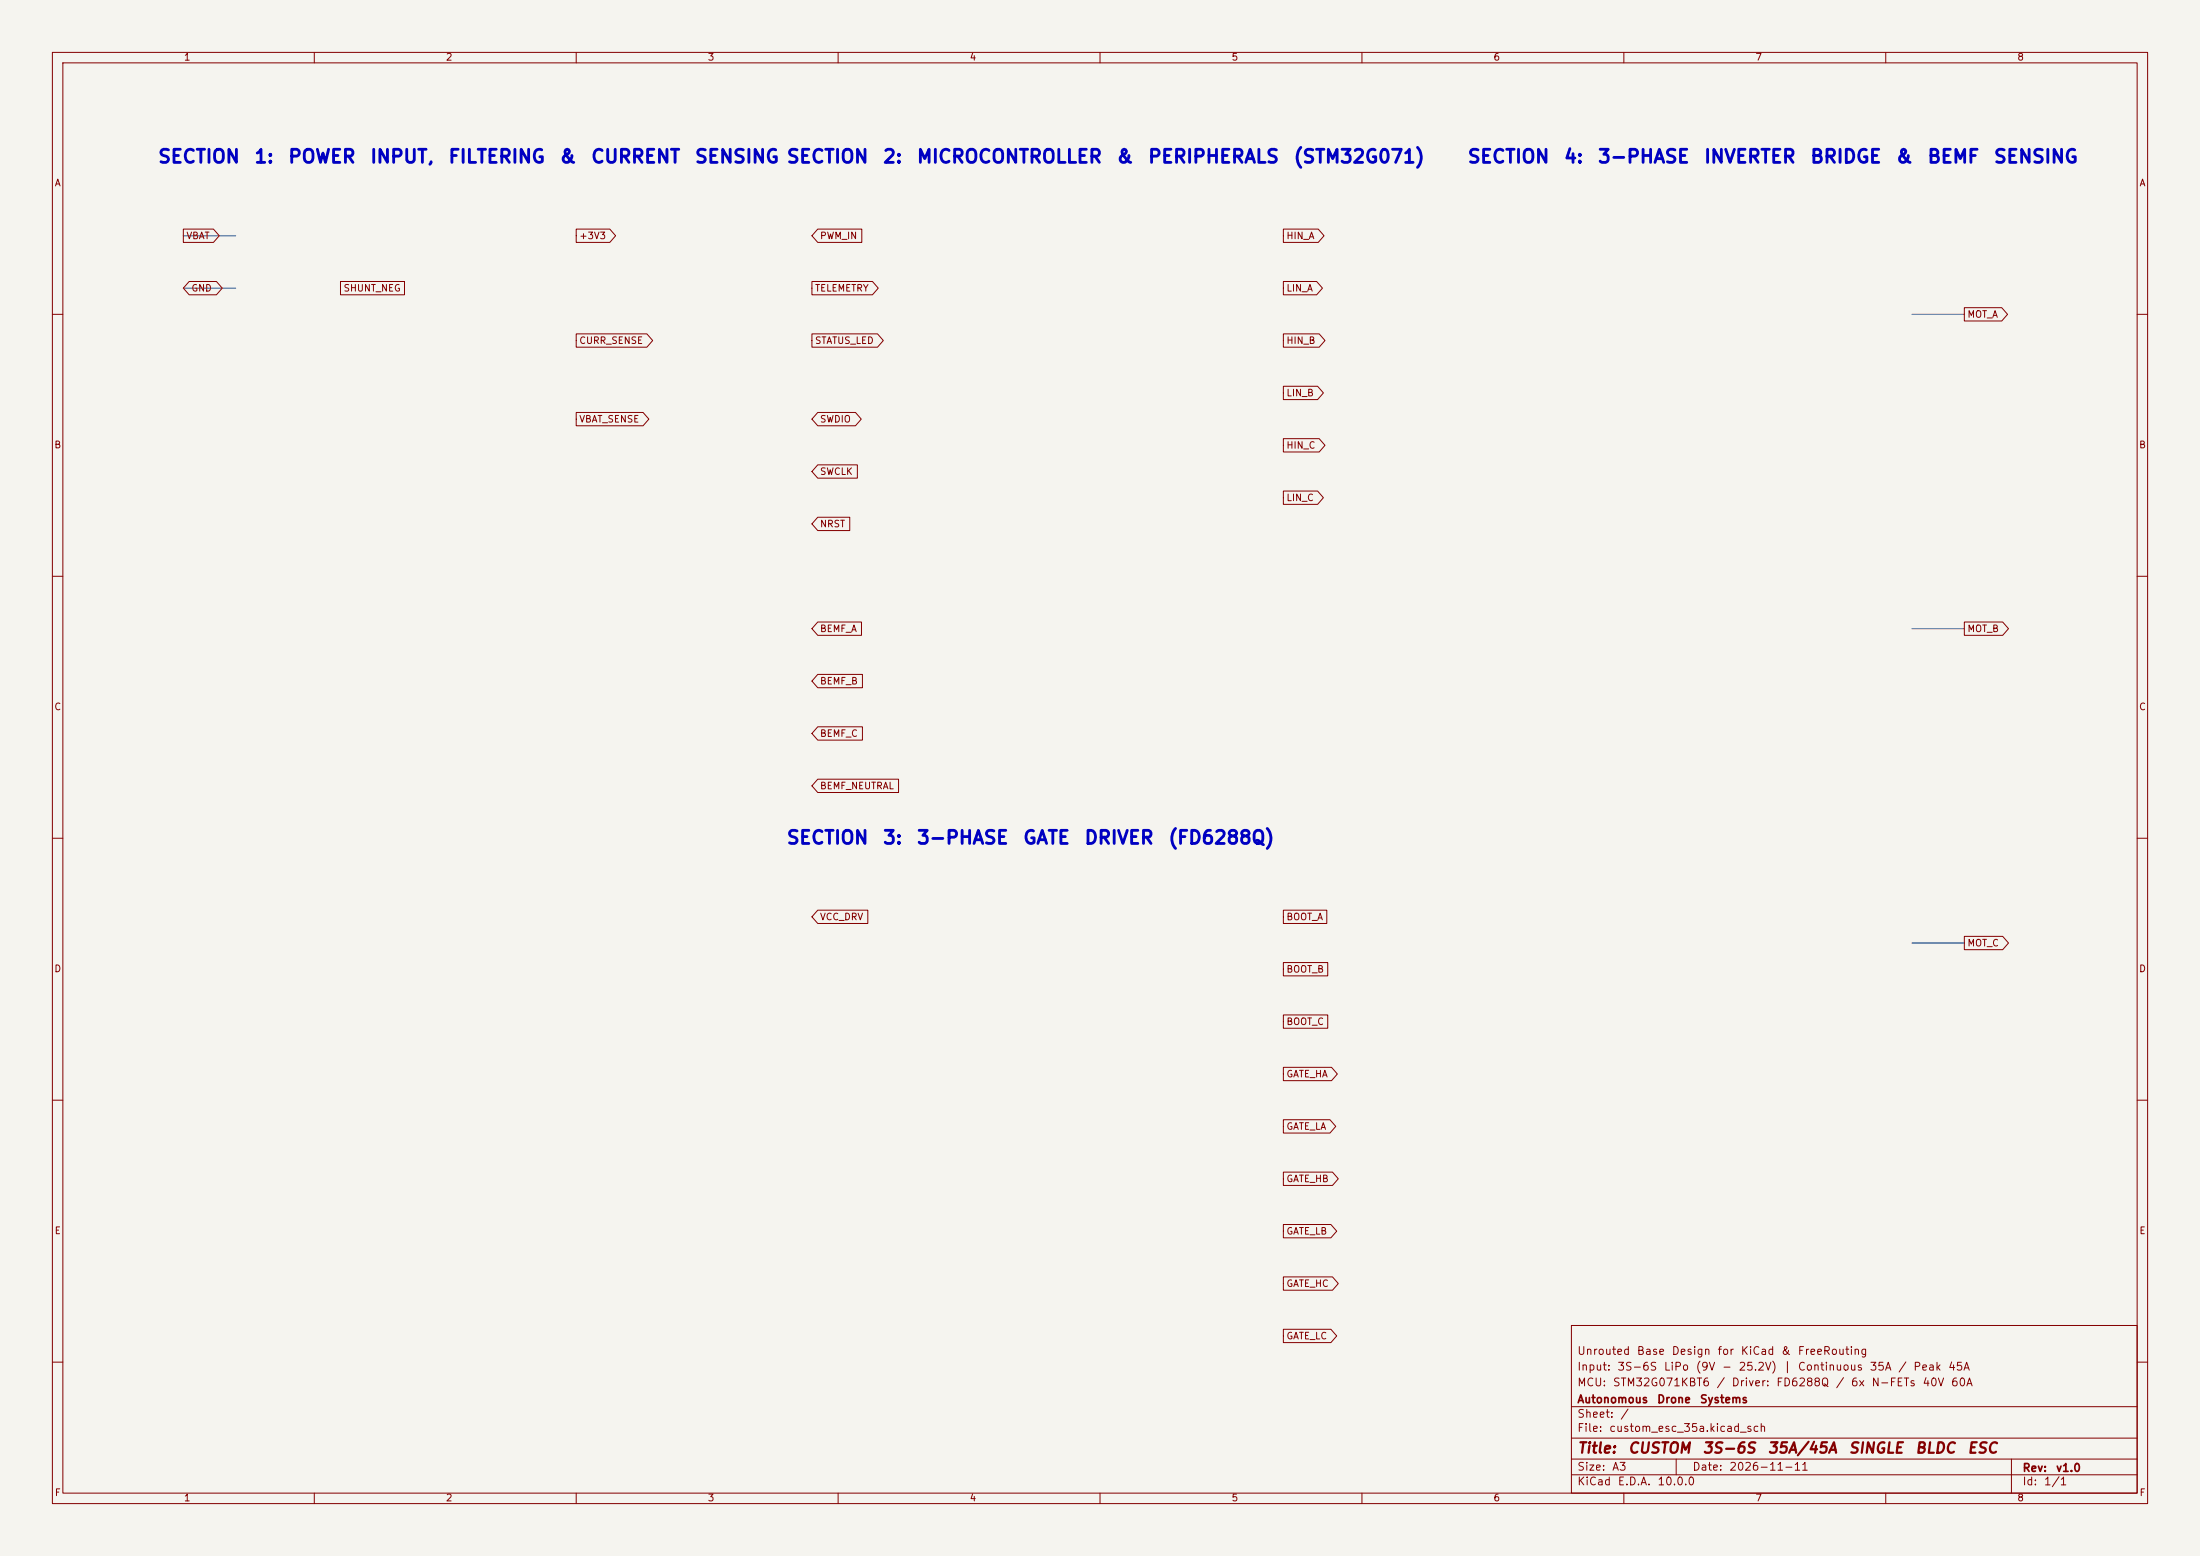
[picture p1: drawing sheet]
(kicad_sch
 (version 20260306)
 (generator "eeschema")
 (generator_version "10.0")
 (paper "A3")
 (title_block
  (title "CUSTOM 3S-6S 35A/45A SINGLE BLDC ESC")
  (date "2026-11-11")
  (rev "v1.0")
  (company "Autonomous Drone Systems")
  (comment 1 "MCU: STM32G071KBT6 / Driver: FD6288Q / 6x N-FETs 40V 60A")
  (comment 2 "Input: 3S-6S LiPo (9V - 25.2V) | Continuous 35A / Peak 45A")
  (comment 3 "Unrouted Base Design for KiCad & FreeRouting"))
 (lib_symbols)
 (text "SECTION 1: POWER INPUT, FILTERING & CURRENT SENSING"
  (at 30 30 0)
  (effects (font (size 2.5 2.5) (bold yes)) (justify left)))
 (text "SECTION 2: MICROCONTROLLER & PERIPHERALS (STM32G071)"
  (at 150 30 0)
  (effects (font (size 2.5 2.5) (bold yes)) (justify left)))
 (text "SECTION 3: 3-PHASE GATE DRIVER (FD6288Q)"
  (at 150 160 0)
  (effects (font (size 2.5 2.5) (bold yes)) (justify left)))
 (text "SECTION 4: 3-PHASE INVERTER BRIDGE & BEMF SENSING"
  (at 280 30 0)
  (effects (font (size 2.5 2.5) (bold yes)) (justify left)))
 (global_label "VBAT"
  (shape output)
  (at 35 45 0)
  (fields_autoplaced yes)
  (effects (font (size 1.27 1.27)) (justify left)))
 (global_label "GND"
  (shape bidirectional)
  (at 35 55 0)
  (fields_autoplaced yes)
  (effects (font (size 1.27 1.27)) (justify left)))
 (global_label "SHUNT_NEG"
  (shape passive)
  (at 65 55 0)
  (fields_autoplaced yes)
  (effects (font (size 1.27 1.27)) (justify left)))
 (global_label "+3V3"
  (shape output)
  (at 110 45 0)
  (fields_autoplaced yes)
  (effects (font (size 1.27 1.27)) (justify left)))
 (global_label "CURR_SENSE"
  (shape output)
  (at 110 65 0)
  (fields_autoplaced yes)
  (effects (font (size 1.27 1.27)) (justify left)))
 (global_label "VBAT_SENSE"
  (shape output)
  (at 110 80 0)
  (fields_autoplaced yes)
  (effects (font (size 1.27 1.27)) (justify left)))
 (global_label "PWM_IN"
  (shape input)
  (at 155 45 0)
  (fields_autoplaced yes)
  (effects (font (size 1.27 1.27)) (justify left)))
 (global_label "TELEMETRY"
  (shape output)
  (at 155 55 0)
  (fields_autoplaced yes)
  (effects (font (size 1.27 1.27)) (justify left)))
 (global_label "STATUS_LED"
  (shape output)
  (at 155 65 0)
  (fields_autoplaced yes)
  (effects (font (size 1.27 1.27)) (justify left)))
 (global_label "SWDIO"
  (shape bidirectional)
  (at 155 80 0)
  (fields_autoplaced yes)
  (effects (font (size 1.27 1.27)) (justify left)))
 (global_label "SWCLK"
  (shape input)
  (at 155 90 0)
  (fields_autoplaced yes)
  (effects (font (size 1.27 1.27)) (justify left)))
 (global_label "NRST"
  (shape input)
  (at 155 100 0)
  (fields_autoplaced yes)
  (effects (font (size 1.27 1.27)) (justify left)))
 (global_label "HIN_A"
  (shape output)
  (at 245 45 0)
  (fields_autoplaced yes)
  (effects (font (size 1.27 1.27)) (justify left)))
 (global_label "LIN_A"
  (shape output)
  (at 245 55 0)
  (fields_autoplaced yes)
  (effects (font (size 1.27 1.27)) (justify left)))
 (global_label "HIN_B"
  (shape output)
  (at 245 65 0)
  (fields_autoplaced yes)
  (effects (font (size 1.27 1.27)) (justify left)))
 (global_label "LIN_B"
  (shape output)
  (at 245 75 0)
  (fields_autoplaced yes)
  (effects (font (size 1.27 1.27)) (justify left)))
 (global_label "HIN_C"
  (shape output)
  (at 245 85 0)
  (fields_autoplaced yes)
  (effects (font (size 1.27 1.27)) (justify left)))
 (global_label "LIN_C"
  (shape output)
  (at 245 95 0)
  (fields_autoplaced yes)
  (effects (font (size 1.27 1.27)) (justify left)))
 (global_label "BEMF_A"
  (shape input)
  (at 155 120 0)
  (fields_autoplaced yes)
  (effects (font (size 1.27 1.27)) (justify left)))
 (global_label "BEMF_B"
  (shape input)
  (at 155 130 0)
  (fields_autoplaced yes)
  (effects (font (size 1.27 1.27)) (justify left)))
 (global_label "BEMF_C"
  (shape input)
  (at 155 140 0)
  (fields_autoplaced yes)
  (effects (font (size 1.27 1.27)) (justify left)))
 (global_label "BEMF_NEUTRAL"
  (shape input)
  (at 155 150 0)
  (fields_autoplaced yes)
  (effects (font (size 1.27 1.27)) (justify left)))
 (global_label "VCC_DRV"
  (shape input)
  (at 155 175 0)
  (fields_autoplaced yes)
  (effects (font (size 1.27 1.27)) (justify left)))
 (global_label "BOOT_A"
  (shape passive)
  (at 245 175 0)
  (fields_autoplaced yes)
  (effects (font (size 1.27 1.27)) (justify left)))
 (global_label "BOOT_B"
  (shape passive)
  (at 245 185 0)
  (fields_autoplaced yes)
  (effects (font (size 1.27 1.27)) (justify left)))
 (global_label "BOOT_C"
  (shape passive)
  (at 245 195 0)
  (fields_autoplaced yes)
  (effects (font (size 1.27 1.27)) (justify left)))
 (global_label "GATE_HA"
  (shape output)
  (at 245 205 0)
  (fields_autoplaced yes)
  (effects (font (size 1.27 1.27)) (justify left)))
 (global_label "GATE_LA"
  (shape output)
  (at 245 215 0)
  (fields_autoplaced yes)
  (effects (font (size 1.27 1.27)) (justify left)))
 (global_label "GATE_HB"
  (shape output)
  (at 245 225 0)
  (fields_autoplaced yes)
  (effects (font (size 1.27 1.27)) (justify left)))
 (global_label "GATE_LB"
  (shape output)
  (at 245 235 0)
  (fields_autoplaced yes)
  (effects (font (size 1.27 1.27)) (justify left)))
 (global_label "GATE_HC"
  (shape output)
  (at 245 245 0)
  (fields_autoplaced yes)
  (effects (font (size 1.27 1.27)) (justify left)))
 (global_label "GATE_LC"
  (shape output)
  (at 245 255 0)
  (fields_autoplaced yes)
  (effects (font (size 1.27 1.27)) (justify left)))
 (global_label "MOT_A"
  (shape output)
  (at 375 60 0)
  (fields_autoplaced yes)
  (effects (font (size 1.27 1.27)) (justify left)))
 (global_label "MOT_B"
  (shape output)
  (at 375 120 0)
  (fields_autoplaced yes)
  (effects (font (size 1.27 1.27)) (justify left)))
 (global_label "MOT_C"
  (shape output)
  (at 375 180 0)
  (fields_autoplaced yes)
  (effects (font (size 1.27 1.27)) (justify left)))
 (wire
  (pts (xy 35 45) (xy 45 45))
  (stroke (width 0) (type default)))
 (wire
  (pts (xy 35 55) (xy 45 55))
  (stroke (width 0) (type default)))
 (wire
  (pts (xy 365 60) (xy 375 60))
  (stroke (width 0) (type default)))
 (wire
  (pts (xy 365 120) (xy 375 120))
  (stroke (width 0) (type default)))
 (wire
  (pts (xy 365 180) (xy 375 180))
  (stroke (width 0) (type default)))
 (sheet_instances
  (path ""
   (page "1"))))
